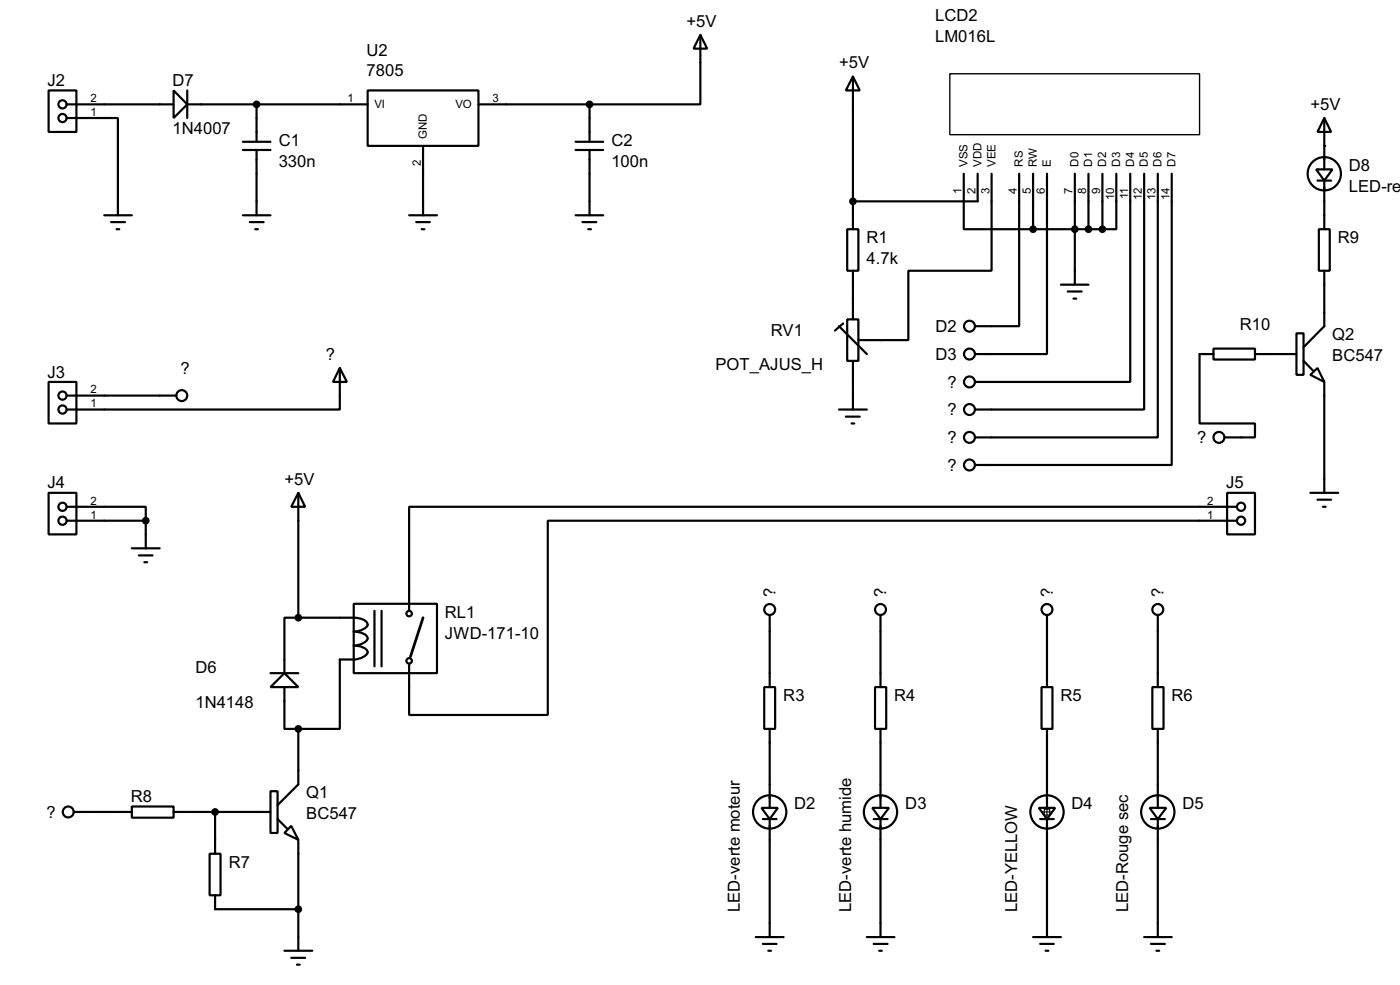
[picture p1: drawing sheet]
<svg xmlns="http://www.w3.org/2000/svg" width="256mm" height="180mm" viewBox="0 0 256 180" stroke-linecap="round" stroke-linejoin="round" font-family="sans-serif">
<g fill="none" stroke="#000" stroke-width=".4">
<path d="M8.9 16.6h5.1v7.6h-5.1zM12.2 19.1h19.6M31.8 16.6l2.5 2.5-2.5 2.5zM34.3 19.1h33.1M34.3 16.6v5M47 19.1v6.9M67.4 16.6h20.3v10.1h-20.3zM87.7 19.1h20.3M108 19.1v6.9M128.3 6.4l1.3 2.5h-2.5zM128.3 6.4v12.7h-20.3M156.3 14l1.2 2.6h-2.5z"/>
<path d="M156.3 14v28M12.2 21.6h9.4v17.8M19.1 39.4h5.1M44.5 39.4h5.1M44.5 27.5h5.1M44.5 26h5.1M47 27.5v11.9M75 39.4h5.1M77.5 26.7v12.7M105.5 39.4h5M105.5 27.5h5M105.5 26h5"/>
<path d="M108 27.5v11.9M176.6 31.8v10.2h12.7M179.1 31.8v5.1h-22.8M181.7 31.8v17.8h-15.3v12.7h-9.1M186.7 31.8v27.9h-8.1M189.3 31.8v10.2M191.8 31.8v33h-13.2M196.9 31.8v20.3M199.4 31.8v10.2M202 31.8v10.2M204.5 31.8v10.2h-2.5M207.1 31.8v38.1h-28.5"/>
<path d="M209.6 31.8v43.2h-31M212.1 31.8v48.3h-33.5M214.7 31.8v53.3h-36.1M241.1 31h3l-1.5 2.1zM241.4 33.1h2.5M242.6 21.6l1.3 2.6h-2.5zM242.6 21.6v9.4M242.6 33.1v8.9M20.4 40.7h2.5M21.4 42h.5M45.8 40.7h2.5M46.8 42h.5"/>
<path d="M76.3 40.7h2.5M77.3 42h.5M106.7 40.7h2.6M107.8 42h.5M153.7 59.7l5.1 5.1M154.5 59.2l-1.5 1.3M155.2 42h2.1v7.6h-2.1zM155.2 58.5h2.1v7.6h-2.1zM156.3 49.6v8.9M189.3 42h12.7M194.4 52.1h5M195.6 53.4h2.6"/>
<path d="M196.7 54.7h.5M241.6 42h2v7.6h-2zM242.6 49.6v10.1l-3.8 3.9M8.9 69.9h5.1v7.6h-5.1zM12.2 72.4h20.1M62.3 67.4l1.3 2.5h-2.6zM62.3 67.4v7.6h-50.1M153.7 75h5.1M155 76.3h2.5M156 77.5h.5M156.3 66.1v8.9M222.3 63.8h7.6v2h-7.6z"/>
<path d="M222.3 64.8h-2.5v12.7h10.1v2.6h-5.6M229.9 64.8h7.6M237.5 61h1.3v7.6h-1.3zM238.8 66.1l1.8 1.8M240.1 68.6l1.3-1.2 1.2 2.5zM242.6 69.9v20.3M8.9 90.2h5.1v7.6h-5.1zM12.2 92.8h14.5v2.5M12.2 95.3h14.5M26.7 95.3v5.1M54.7 90.2l1.2 2.6h-2.5zM54.7 90.2v22.9"/>
<path d="M224.8 90.2h5.1v7.6h-5.1zM226.6 95.3h-126.2v35.6h-25.4v-9.4M226.6 92.8h-151.6v19M240.1 90.2h5.1M241.4 91.5h2.5M242.4 92.8h.5M24.2 100.4h5.1M25.5 101.7h2.5M26.5 102.9h.5M54.7 113.1h-2.6v10.1M54.7 113.1h10.1a3.2 3.2 0 0 1 2.4 .9l.2 .4a2.75 2.75 0 0 1-2.6 1.2 3.3 3.3 0 0 1 2.4 .9 .9 .9 0 0 1-.7 1.2l-1.1 .4-.6 .1a3.3 3.3 0 0 1 2.4 .8 .89 .89 0 0 1-.7 1.2 6.8 6.8 0 0 1-4.2 .5v12.7h-7.6M64.8 110.5h15.3v12.7h-15.3z"/>
<path d="M68.6 111.8v10.2M69.9 111.8v10.2M141 112.6v13.2M161.3 112.6v13.2M191.8 112.6v13.2M212.1 112.6v13.2M49.6 123.2h5.1M52.1 123.2l2.6 2.6h-5.1zM52.1 125.8v7.6h2.6M54.7 133.4v10.2l-3.8 3.8M140 125.8h2v7.6h-2zM141 133.4v14.5"/>
<path d="M160.3 125.8h2.1v7.6h-2.1zM161.3 133.4v14.5M190.8 125.8h2v7.6h-2zM191.8 133.4v14.5M211.1 125.8h2.1v7.6h-2.1zM212.1 133.4v14.5M13.5 148.6h10.7M24.2 147.6h7.6v2.1h-7.6zM31.8 148.6h17.8M38.4 156.3h2v7.6h-2zM39.4 148.6v7.7M49.6 144.8h1.3v7.7h-1.3z"/>
<path d="M50.9 149.9l1.7 1.8M53.4 151.2l1.3 2.5-2.6-1.2zM54.7 153.7v20.3M139.5 147.9h3l-1.5 2zM139.8 149.9h2.5M141 149.9v21.6M159.8 147.9h3.1l-1.6 2zM160.1 149.9h2.5M161.3 149.9v21.6M190.3 147.9h3l-1.5 2zM190.6 149.9h2.5M191.8 149.9v21.6"/>
<path d="M210.6 147.9h3.1l-1.6 2zM210.9 149.9h2.5M212.1 149.9v21.6M39.4 163.9v2.5h15.3M52.1 174h5.1M53.4 175.3h2.5M54.4 176.6h.5M138.5 171.5h5.1M139.8 172.8h2.5M140.8 174h.5M158.8 171.5h5.1M160.1 172.8h2.5"/>
<path d="M161.1 174h.5M189.3 171.5h5.1M190.6 172.8h2.5M191.6 174h.5M209.6 171.5h5.1M210.9 172.8h2.5M211.9 174h.5"/>
<circle cx="11.4" cy="19.1" r=".75"/>
<circle cx="11.4" cy="21.6" r=".75"/>
<circle cx="242.6" cy="31.8" r="3.1"/>
<circle cx="177.6" cy="59.7" r="1"/>
<circle cx="11.4" cy="72.4" r=".75"/>
<circle cx="11.4" cy="75" r=".75"/>
<circle cx="33.3" cy="72.4" r="1"/>
<circle cx="177.6" cy="64.8" r="1"/>
<circle cx="177.6" cy="69.9" r="1"/>
<circle cx="177.6" cy="75" r="1"/>
<circle cx="11.4" cy="95.3" r=".75"/>
<circle cx="11.4" cy="92.8" r=".75"/>
<circle cx="177.6" cy="80.1" r="1"/>
<circle cx="177.6" cy="85.1" r="1"/>
<circle cx="223.3" cy="80.1" r="1"/>
<circle cx="227.3" cy="92.8" r=".75"/>
<circle cx="227.3" cy="95.3" r=".75"/>
<circle cx="74.9" cy="112.3" r=".5"/>
<circle cx="141" cy="111.6" r="1"/>
<circle cx="161.3" cy="111.6" r="1"/>
<circle cx="191.8" cy="111.6" r="1"/>
<circle cx="212.1" cy="111.6" r="1"/>
<circle cx="74.9" cy="121" r=".5"/>
<circle cx="12.5" cy="148.6" r="1"/>
<circle cx="141" cy="148.6" r="3.1"/>
<circle cx="161.3" cy="148.6" r="3.1"/>
<circle cx="191.8" cy="148.6" r="3.1"/>
<circle cx="212.1" cy="148.6" r="3.1"/>
</g>
<circle cx="242.6" cy="26.7" r=".2" fill="#000"/>
<path d="M77.5 113.1l-2.3 7.1" fill="none" stroke="#000" stroke-width=".5"/>
<g fill="#000" stroke="#000" stroke-width=".4">
<circle cx="47" cy="19.1" r=".5"/>
<circle cx="108" cy="19.1" r=".5"/>
<circle cx="156.2" cy="36.9" r=".5"/>
<circle cx="189.2" cy="42" r=".5"/>
<circle cx="196.9" cy="42" r=".5"/>
<circle cx="199.4" cy="42" r=".5"/>
<circle cx="201.9" cy="42" r=".5"/>
<circle cx="26.7" cy="95.3" r=".5"/>
<circle cx="54.6" cy="113.1" r=".5"/>
<circle cx="54.6" cy="133.4" r=".5"/>
<circle cx="39.4" cy="148.6" r=".5"/>
<circle cx="54.6" cy="166.4" r=".5"/>
</g>
<path d="M174 13.5h45.8v11.2h-45.8z" fill="none" stroke="#000" stroke-width=".25"/>
<path d="M190.8 148.6h2M191.3 148.1h1v1.1h-1zM191.8 147.6v2.1" fill="none" stroke="#000" stroke-width=".2"/>
<g font-size="3.4">
<text x="125.8" y="4.9">+5V</text>
<text x="171.3" y="3.9">LCD2</text>
<text x="67.2" y="10.2">U2</text>
<text x="171.3" y="7.6">LM016L</text>
<text x="8.7" y="15.7">J2</text>
<text x="31.6" y="15.7">D7</text>
<text x="67.2" y="14">7805</text>
<text x="153.7" y="12.5">+5V</text>
<text x="240.1" y="20.1">+5V</text>
<text x="31.6" y="24.5">1N4007</text>
<text x="51.1" y="26.7">C1</text>
<text x="112" y="26.7">C2</text>
<text x="51.1" y="30.5">330n</text>
<text x="112" y="30.5">100n</text>
<text x="247.1" y="31.3">D8</text>
<text x="247.1" y="35.1">LED-re</text>
<text x="158.8" y="44.5">R1</text>
<text x="245.1" y="44.5">R9</text>
<text x="158.8" y="48.3">4.7k</text>
<text x="59.7" y="65.9">?</text>
<text x="141.2" y="61.4">RV1</text>
<text x="171.4" y="60.7">D2</text>
<text x="171.4" y="65.9">D3</text>
<text x="227.2" y="60.5">R10</text>
<text x="244.1" y="62.3">Q2</text>
<text x="8.7" y="69.1">J3</text>
<text x="33.1" y="68.4">?</text>
<text x="131.1" y="67.7">POT_AJUS_H</text>
<text x="173.6" y="70.9">?</text>
<text x="244.1" y="66.1">BC547</text>
<text x="173.6" y="76">?</text>
<text x="173.6" y="81.1">?</text>
<text x="219.3" y="81.1">?</text>
<text x="8.7" y="89.4">J4</text>
<text x="52.1" y="88.7">+5V</text>
<text x="173.6" y="86.2">?</text>
<text x="224.6" y="89.4">J5</text>
<text x="81.5" y="113.1">RL1</text>
<text x="142.1" y="109.3" transform="rotate(-90 142.1 109.3)">?</text>
<text x="162.4" y="109.3" transform="rotate(-90 162.4 109.3)">?</text>
<text x="192.9" y="109.3" transform="rotate(-90 192.9 109.3)">?</text>
<text x="213.2" y="109.3" transform="rotate(-90 213.2 109.3)">?</text>
<text x="81.5" y="116.9">JWD-171-10</text>
<text x="35.8" y="123.3">D6</text>
<text x="35.8" y="129.6">1N4148</text>
<text x="143.5" y="128.3">R3</text>
<text x="163.8" y="128.3">R4</text>
<text x="194.3" y="128.3">R5</text>
<text x="214.6" y="128.3">R6</text>
<text x="8.5" y="149.7">?</text>
<text x="24" y="146.8">R8</text>
<text x="56.1" y="146.1">Q1</text>
<text x="56.1" y="149.9">BC547</text>
<text x="145.5" y="148.1">D2</text>
<text x="165.9" y="148.1">D3</text>
<text x="196.3" y="148.1">D4</text>
<text x="216.7" y="148.1">D5</text>
<text x="41.9" y="158.8">R7</text>
<text x="135.6" y="167" transform="rotate(-90 135.6 167)">LED-verte moteur</text>
<text x="155.9" y="167" transform="rotate(-90 155.9 167)">LED-verte humide</text>
<text x="186.4" y="166.9" transform="rotate(-90 186.4 166.9)">LED-YELLOW</text>
<text x="206.7" y="167" transform="rotate(-90 206.7 167)">LED-Rouge sec</text>
</g>
<g font-size="2.4">
<text x="16.6" y="21.2">1</text>
<text x="16.6" y="18.7">2</text>
<text x="63.7" y="18.7">1</text>
<text x="68.6" y="19.8">VI</text>
<text x="83.5" y="19.8">VO</text>
<text x="90.2" y="18.7">3</text>
<text x="78.2" y="25.4" transform="rotate(-90 78.2 25.4)">GND</text>
<text x="77.1" y="30.4" transform="rotate(-90 77.1 30.4)">2</text>
<text x="176.2" y="35.5" transform="rotate(-90 176.2 35.5)">1</text>
<text x="177.3" y="30.5" transform="rotate(-90 177.3 30.5)">VSS</text>
<text x="178.7" y="35.5" transform="rotate(-90 178.7 35.5)">2</text>
<text x="179.8" y="30.5" transform="rotate(-90 179.8 30.5)">VDD</text>
<text x="181.3" y="35.5" transform="rotate(-90 181.3 35.5)">3</text>
<text x="182.4" y="30.5" transform="rotate(-90 182.4 30.5)">VEE</text>
<text x="186.3" y="35.4" transform="rotate(-90 186.3 35.4)">4</text>
<text x="187.4" y="30.5" transform="rotate(-90 187.4 30.5)">RS</text>
<text x="188.9" y="35.4" transform="rotate(-90 188.9 35.4)">5</text>
<text x="190" y="30.5" transform="rotate(-90 190 30.5)">RW</text>
<text x="191.4" y="35.5" transform="rotate(-90 191.4 35.5)">6</text>
<text x="192.5" y="30.5" transform="rotate(-90 192.5 30.5)">E</text>
<text x="196.5" y="35.5" transform="rotate(-90 196.5 35.5)">7</text>
<text x="197.6" y="30.5" transform="rotate(-90 197.6 30.5)">D0</text>
<text x="199" y="35.4" transform="rotate(-90 199 35.4)">8</text>
<text x="200.1" y="30.5" transform="rotate(-90 200.1 30.5)">D1</text>
<text x="201.6" y="35.4" transform="rotate(-90 201.6 35.4)">9</text>
<text x="202.7" y="30.5" transform="rotate(-90 202.7 30.5)">D2</text>
<text x="205.2" y="30.5" transform="rotate(-90 205.2 30.5)">D3</text>
<text x="207.8" y="30.5" transform="rotate(-90 207.8 30.5)">D4</text>
<text x="210.3" y="30.5" transform="rotate(-90 210.3 30.5)">D5</text>
<text x="212.8" y="30.5" transform="rotate(-90 212.8 30.5)">D6</text>
<text x="215.3" y="30.5" transform="rotate(-90 215.3 30.5)">D7</text>
<text x="204.1" y="36.6" transform="rotate(-90 204.1 36.6)">10</text>
<text x="206.7" y="36.5" transform="rotate(-90 206.7 36.5)">11</text>
<text x="209.2" y="36.6" transform="rotate(-90 209.2 36.6)">12</text>
<text x="211.7" y="36.6" transform="rotate(-90 211.7 36.6)">13</text>
<text x="214.3" y="36.6" transform="rotate(-90 214.3 36.6)">14</text>
<text x="16.6" y="72">2</text>
<text x="16.6" y="74.6">1</text>
<text x="16.6" y="94.9">1</text>
<text x="16.6" y="92.4">2</text>
<text x="221.2" y="94.9">1</text>
<text x="221.2" y="92.4">2</text>
</g>
</svg>
